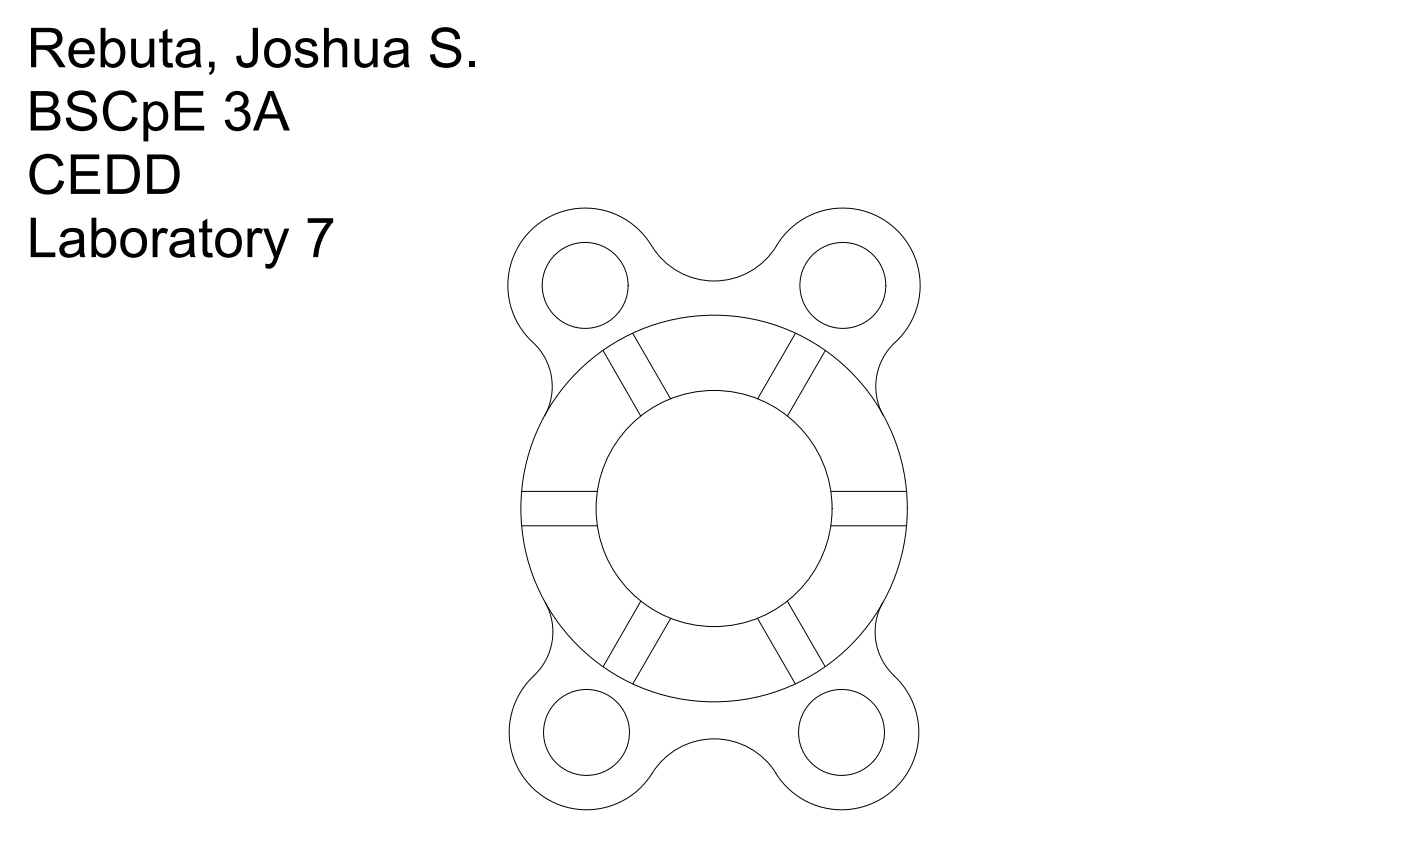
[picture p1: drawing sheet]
<svg xmlns="http://www.w3.org/2000/svg" width="356mm" height="216mm" viewBox="0 0 356 216" stroke-linecap="round" stroke-linejoin="round" font-family="sans-serif">
<!-- layer: 0 -->
<g fill="none" stroke="#000" stroke-width=".25">
<path d="M197.1 62.3a19.7 19.7 0 0 1 29.8-4.6 19.7 19.7 0 0 1-.7 30.1 15.3 15.3 0 0 0-2 17.6M197.1 62.3a18.7 18.7 0 0 1-32.6-1.3 19.7 19.7 0 0 0-29.5-2.8 19.7 19.7 0 0 0 1.2 29.6 15.3 15.3 0 0 1 2.1 17.6M153.1 88.9l9.5 16.6M160.6 84.6l9.6 16.6M201.9 84.6l-9.6 16.6M209.5 88.9l-9.6 16.6M132.4 124.7h19.2M132.4 133.4h19.2M210.9 133.4h19.2M210.9 124.7h19.2M138.4 152.9a15.6 15.6 0 0 1-4 19.6 19.6 19.6 0 0 0 2.6 28.9 19.6 19.6 0 0 0 28.5-5.2M162.6 152.5l-9.5 16.7"/>
<path d="M170.2 156.9l-9.6 16.6M192.3 156.9l9.6 16.6M199.9 152.5l9.6 16.7M224.1 152.9a15.6 15.6 0 0 0 3.9 19.6 19.6 19.6 0 0 1-3.1 29.4 19.6 19.6 0 0 1-28.7-6.8 18.5 18.5 0 0 0-30.7 1.1"/>
<circle cx="148.5" cy="72.4" r="10.9"/>
<circle cx="213.9" cy="72.4" r="10.9"/>
<circle cx="181.2" cy="129" r="49"/>
<circle cx="181.2" cy="129" r="30"/>
<circle cx="148.9" cy="185.8" r="10.9"/>
<circle cx="213.6" cy="185.8" r="10.9"/>
</g>
<g font-size="14">
<text x="6.8" y="17.1">Rebuta, Joshua S.</text>
<text x="6.8" y="33.1">BSCpE 3A</text>
<text x="6.8" y="49.2">CEDD</text>
<text x="6.8" y="65.2">Laboratory 7</text>
</g>
</svg>
